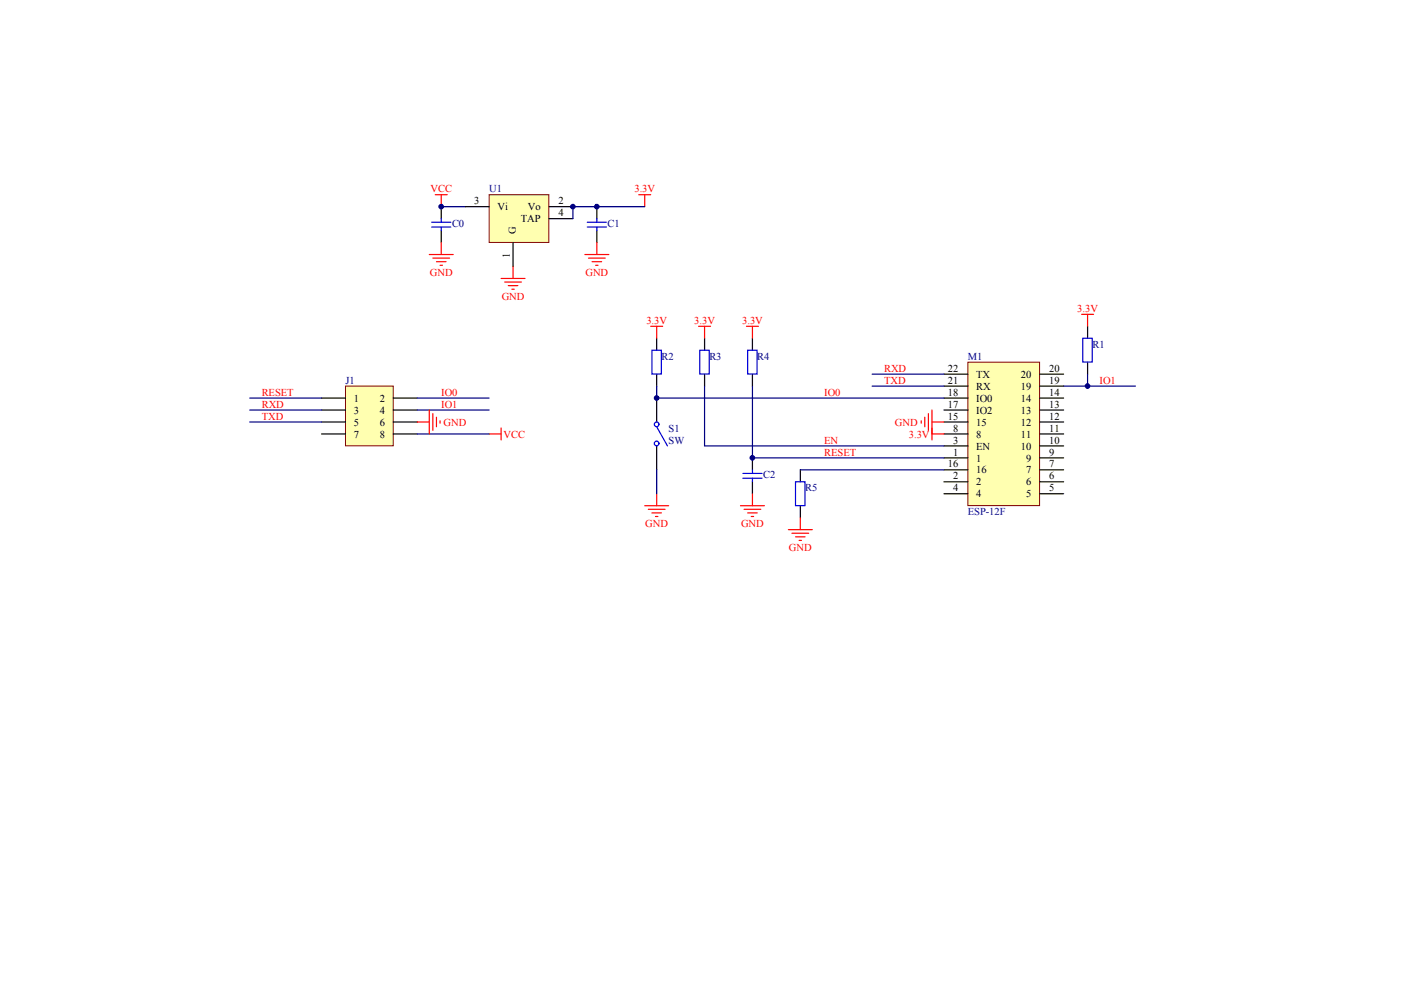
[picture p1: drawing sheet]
<svg xmlns="http://www.w3.org/2000/svg" width="297mm" height="210mm" viewBox="0 0 297 210" stroke-linecap="round" stroke-linejoin="round" font-family="sans-serif">
<path d="M73.3 81.9h10.1v12.6h-10.1z" fill="#ffffb0" stroke="#800000" stroke-width=".21"/>
<path d="M68.2 84.4h5.1M68.2 86.9h5.1M68.2 89.5h5.1M68.2 92h5.1M83.4 84.4h5.1M83.4 86.9h5.1M83.4 89.5h5.1M83.4 92h5.1" fill="none" stroke="#000" stroke-width=".25"/>
<path d="M103.7 92h2.5M106.2 90.7v2.6" fill="none" stroke="#f00" stroke-width=".25"/>
<path d="M52.9 89.5h15.3M88.5 86.9h15.2M88.5 92h15.2" fill="none" stroke="#000080" stroke-width=".25"/>
<path d="M205.2 76.8h15.2v30.4h-15.2z" fill="#ffffb0" stroke="#800000" stroke-width=".21"/>
<g fill="none" stroke="#000" stroke-width=".25">
<path d="M126.5 43.8v2.6M126.5 48.9v2.5M139.2 71.7v2.6M139.2 79.3v2.6M149.4 71.7v2.6M149.4 79.3v2.6M159.5 71.7v2.6M159.5 79.3v2.6M200.1 79.3h5.1M220.4 79.3h5.1M230.6 69.2v2.5M230.6 76.8v2.5"/>
<path d="M139.2 84.4v5.1M139.2 94.5v5.1M159.5 97.1v2.5M169.7 99.6v2.6M200.1 97.1h5.1M200.1 94.5h5.1M200.1 99.6h5.1M200.1 92h5.1M200.1 89.5h5.1M200.1 86.9h5.1M200.1 84.4h5.1M200.1 81.9h5.1"/>
<path d="M220.4 97.1h5.1M220.4 94.5h5.1M220.4 99.6h5.1M220.4 92h5.1M220.4 89.5h5.1M220.4 86.9h5.1M220.4 84.4h5.1M220.4 81.9h5.1M159.5 102.2v2.5M169.7 107.2v2.6M200.1 102.2h5.1M200.1 104.7h5.1"/>
<path d="M220.4 102.2h5.1M220.4 104.7h5.1"/>
</g>
<g fill="none" stroke="#000080" stroke-width=".25">
<path d="M93.6 43.8h5M184.9 79.3h15.2M230.6 79.3v2.6M52.9 84.4h15.3M52.9 86.9h15.3M88.5 84.4h15.2M139.2 81.9v2.5h60.9M139.2 99.6v5.1M149.4 81.9v12.6h50.7M159.5 81.9v15.2h40.6M169.7 99.6h30.4M184.9 81.9h15.2"/>
<path d="M225.5 81.9h15.2"/>
</g>
<g fill="none" stroke="#f00" stroke-width=".25">
<path d="M92.3 41.3h2.5M93.6 41.3v2.5M106.2 59h5.1M107 59.8h3.6M108.8 56.5v2.5M124 54h5.1M124.8 54.7h3.5M125.5 55.5h2.1M126.3 56.2h.5M126.5 51.4v2.6M135.4 41.3h2.6M136.7 41.3v2.5"/>
<path d="M107.8 60.6h2M108.5 61.3h.5M138 69.2h2.5M139.2 69.2v2.5M148.1 69.2h2.5M149.4 69.2v2.5M158.3 69.2h2.5M159.5 69.2v2.5M229.3 66.6h2.6M230.6 66.6v2.6M88.5 89.5h2.5M91 86.9v5.1"/>
<path d="M91.8 87.7v3.5M92.5 88.5v2M93.3 89.2v.5M195.3 89.2v.5M196.1 88.5v2M196.8 87.7v3.5M197.6 89.5h2.5M197.6 86.9v6.4M197.6 92h2.5M136.7 107.2h5.1M137.5 108h3.5M138.2 108.7h2"/>
<path d="M139 109.5h.5M139.2 104.7v2.5M157 107.2h5.1M157.8 108h3.5M158.5 108.7h2M159.3 109.5h.5M159.5 104.7v2.5"/>
</g>
<g fill="none" stroke="#00f" stroke-width=".25">
<path d="M124.5 47.1h4.1M124.5 48.1h4.1M126.5 46.4v.7M126.5 48.1v.8M138.2 74.3h2v5h-2zM148.4 74.3h2v5h-2zM158.5 74.3h2v5h-2zM229.6 71.7h2v5.1h-2zM139.2 90.5l2.3 4M159.5 99.6v.8M157.5 100.4h4.1M157.5 101.4h4.1"/>
<path d="M159.5 101.4v.8M168.7 102.2h2v5h-2z"/>
<circle cx="139.2" cy="94" r=".49"/>
<circle cx="139.2" cy="90" r=".49"/>
</g>
<path d="M103.7 41.3h12.7v10.1h-12.7z" fill="#ffffb0" stroke="#800000" stroke-width=".21"/>
<path d="M93.6 43.8v2.6M93.6 48.9v2.5M98.6 43.8h5.1M108.8 51.4v5.1M116.4 43.8h5.1M116.4 46.4h5.1" fill="none" stroke="#000" stroke-width=".25"/>
<path d="M136.7 43.8h-15.2v2.6" fill="none" stroke="#000080" stroke-width=".25"/>
<path d="M91.5 47.1h4.1M91.5 48.1h4.1M93.6 46.4v.7M93.6 48.1v.8" fill="none" stroke="#00f" stroke-width=".25"/>
<path d="M91 54h5.1M91.8 54.7h3.5M92.5 55.5h2.1M93.3 56.2h.5M93.6 51.4v2.6M167.1 112.3h5.1M167.9 113.1h3.6M168.7 113.8h2M169.4 114.6h.5M169.7 109.8v2.5" fill="none" stroke="#f00" stroke-width=".25"/>
<g fill="#000080" stroke="#000080" stroke-width=".21">
<circle cx="93.5" cy="43.8" r=".49"/>
<circle cx="121.5" cy="43.8" r=".49"/>
<circle cx="126.5" cy="43.8" r=".49"/>
<circle cx="139.2" cy="84.4" r=".49"/>
<circle cx="159.5" cy="97.1" r=".49"/>
<circle cx="230.6" cy="81.9" r=".49"/>
</g>
<g font-size="2.2" fill="#f00">
<text x="91.3" y="40.8">VCC</text>
<text x="134.5" y="40.8">3.3V</text>
<text x="91.1" y="58.5">GND</text>
<text x="124.1" y="58.5">GND</text>
<text x="106.4" y="63.6">GND</text>
<text x="137" y="68.7">3.3V</text>
<text x="147.2" y="68.7">3.3V</text>
<text x="157.3" y="68.7">3.3V</text>
<text x="228.4" y="66.2">3.3V</text>
<text x="55.5" y="83.9">RESET</text>
<text x="93.6" y="83.9">IO0</text>
<text x="174.8" y="83.9">IO0</text>
<text x="187.4" y="78.8">RXD</text>
<text x="187.4" y="81.4">TXD</text>
<text x="233.1" y="81.4">IO1</text>
<text x="55.5" y="89">TXD</text>
<text x="55.5" y="86.4">RXD</text>
<text x="93.6" y="86.4">IO1</text>
<text x="94.1" y="90.2">GND</text>
<text x="106.7" y="92.8">VCC</text>
<text x="174.8" y="94">EN</text>
<text x="189.7" y="90.2">GND</text>
<text x="192.7" y="92.8">3.3V</text>
<text x="174.8" y="96.6">RESET</text>
<text x="136.8" y="111.8">GND</text>
<text x="157.1" y="111.8">GND</text>
<text x="167.3" y="116.8">GND</text>
</g>
<g font-size="2.2" fill="#000080">
<text x="103.7" y="40.8">U1</text>
<text x="95.8" y="48.1">C0</text>
<text x="128.8" y="48.1">C1</text>
<text x="140.2" y="76.3">R2</text>
<text x="150.4" y="76.3">R3</text>
<text x="160.5" y="76.3">R4</text>
<text x="205.2" y="76.3">M1</text>
<text x="231.6" y="73.8">R1</text>
<text x="73.3" y="81.4">J1</text>
<text x="141.8" y="91.5">S1</text>
<text x="141.8" y="94">SW</text>
<text x="161.8" y="101.4">C2</text>
<text x="170.7" y="104.2">R5</text>
<text x="205.2" y="109.3">ESP-12F</text>
</g>
<g font-size="2.2">
<text x="100.6" y="43.3">3</text>
<text x="105.5" y="44.6">Vi</text>
<text x="110.4" y="47.1">TAP</text>
<text x="111.9" y="44.6">Vo</text>
<text x="118.4" y="43.3">2</text>
<text x="118.4" y="45.9">4</text>
<text x="109.4" y="49.7" transform="rotate(-90 109.4 49.7)">G</text>
<text x="108.1" y="54.6" transform="rotate(-90 108.1 54.6)">1</text>
<text x="200.9" y="83.9">18</text>
<text x="200.9" y="81.4">21</text>
<text x="200.9" y="78.8">22</text>
<text x="207" y="82.6">RX</text>
<text x="207" y="80.1">TX</text>
<text x="216.4" y="82.6">19</text>
<text x="216.4" y="80.1">20</text>
<text x="222.5" y="83.9">14</text>
<text x="222.5" y="81.4">19</text>
<text x="222.5" y="78.8">20</text>
<text x="75" y="85.2">1</text>
<text x="75" y="87.7">3</text>
<text x="80.5" y="85.2">2</text>
<text x="80.5" y="87.7">4</text>
<text x="200.9" y="89">15</text>
<text x="200.9" y="86.4">17</text>
<text x="207" y="87.7">IO2</text>
<text x="207" y="85.2">IO0</text>
<text x="216.4" y="87.7">13</text>
<text x="216.4" y="85.2">14</text>
<text x="222.5" y="89">12</text>
<text x="222.5" y="86.4">13</text>
<text x="75" y="90.2">5</text>
<text x="75" y="92.8">7</text>
<text x="80.5" y="90.2">6</text>
<text x="80.5" y="92.8">8</text>
<text x="202.1" y="94">3</text>
<text x="202.1" y="91.5">8</text>
<text x="207" y="95.3">EN</text>
<text x="207" y="92.8">8</text>
<text x="207" y="90.2">15</text>
<text x="216.4" y="95.3">10</text>
<text x="216.4" y="92.8">11</text>
<text x="216.4" y="90.2">12</text>
<text x="222.5" y="94">10</text>
<text x="222.5" y="91.5">11</text>
<text x="200.9" y="99.1">16</text>
<text x="202.1" y="96.6">1</text>
<text x="202.1" y="101.7">2</text>
<text x="207" y="97.9">1</text>
<text x="207" y="100.4">16</text>
<text x="217.5" y="100.4">7</text>
<text x="217.5" y="97.9">9</text>
<text x="222.5" y="101.7">6</text>
<text x="222.5" y="99.1">7</text>
<text x="222.5" y="96.6">9</text>
<text x="202.1" y="104.2">4</text>
<text x="207" y="102.9">2</text>
<text x="207" y="105.5">4</text>
<text x="217.5" y="105.5">5</text>
<text x="217.5" y="102.9">6</text>
<text x="222.5" y="104.2">5</text>
</g>
</svg>
